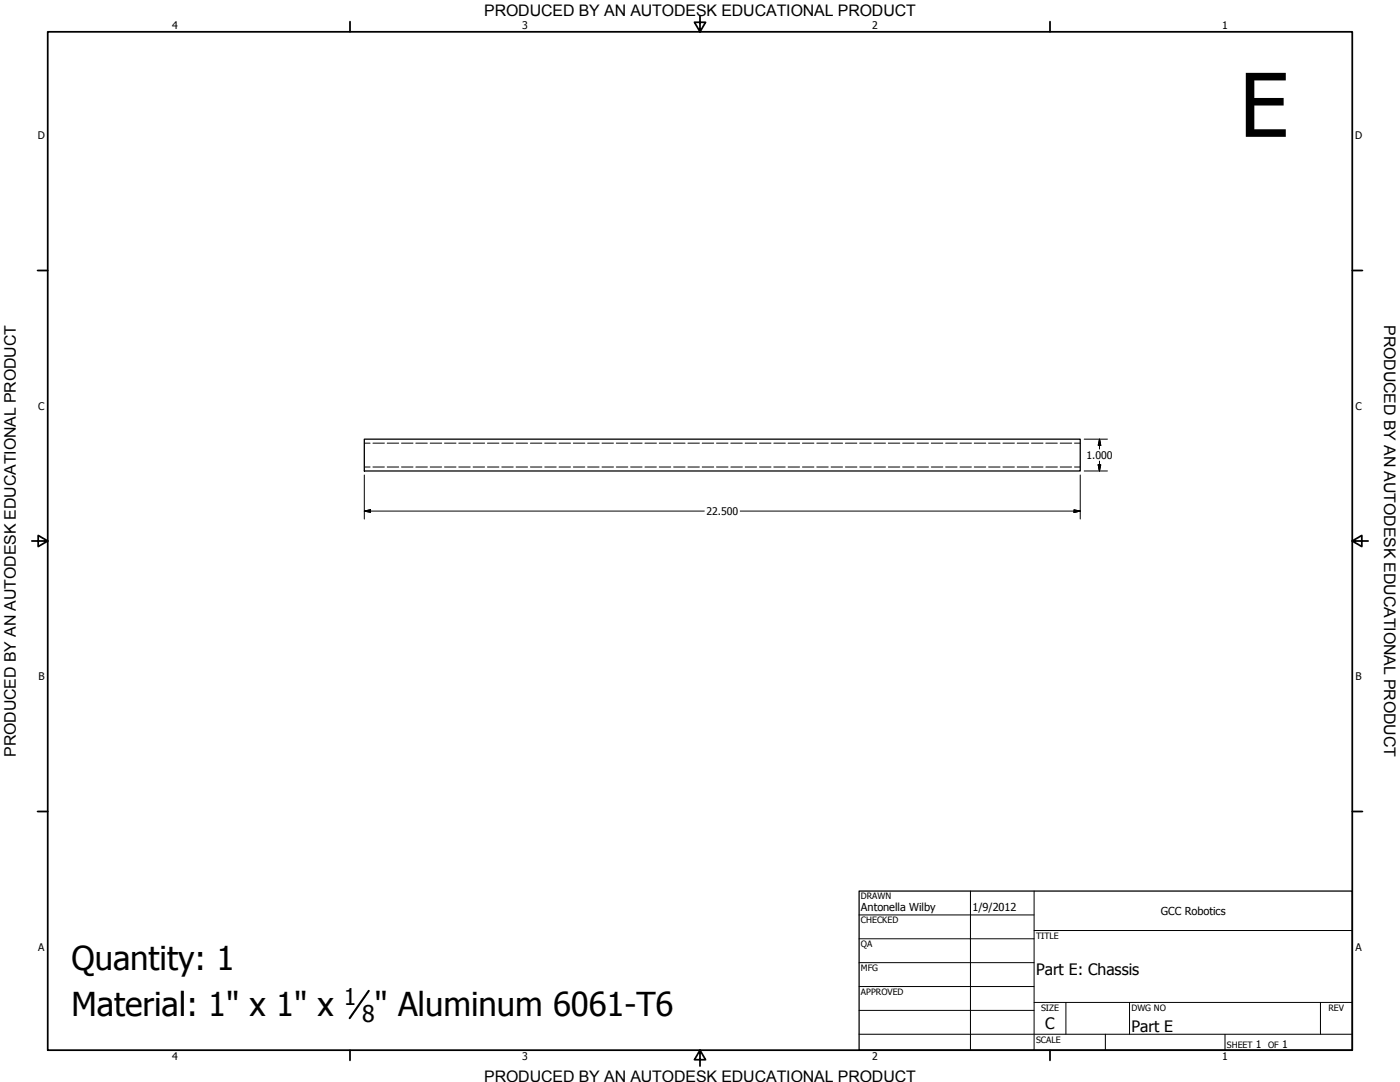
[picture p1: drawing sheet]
<svg xmlns="http://www.w3.org/2000/svg" width="559mm" height="432mm" viewBox="0 0 559 432" stroke-linecap="round" stroke-linejoin="round" font-family="sans-serif">
<!-- layer: Hidden (ANSI) -->
<g fill="none" stroke="#000" stroke-width=".4">
<path d="M145.4 176.8h2.3M148.8 176.8h4.6M154.6 176.8h4.5M160.3 176.8h4.5M166 176.8h4.6M171.7 176.8h4.6M177.4 176.8h4.6M183.1 176.8h4.6M188.8 176.8h4.6M194.6 176.8h4.5M200.3 176.8h4.6M206 176.8h4.6"/>
<path d="M211.7 176.8h4.6M217.4 176.8h4.6M223.1 176.8h4.6M228.9 176.8h4.5M234.6 176.8h4.5M240.3 176.8h4.6M246 176.8h4.6M251.7 176.8h4.6M257.4 176.8h4.6M263.1 176.8h4.6M268.9 176.8h4.5M274.6 176.8h4.5"/>
<path d="M280.3 176.8h4.6M286 176.8h4.6M291.7 176.8h4.6M297.4 176.8h4.6M303.1 176.8h4.6M308.9 176.8h4.5M314.6 176.8h4.6M320.3 176.8h4.6M326 176.8h4.6M331.7 176.8h4.6M337.4 176.8h4.6M343.2 176.8h4.5"/>
<path d="M348.9 176.8h4.5M354.6 176.8h4.6M360.3 176.8h4.6M366 176.8h4.6M371.7 176.8h4.6M377.4 176.8h4.6M383.2 176.8h4.5M388.9 176.8h4.5M394.6 176.8h4.6M400.3 176.8h4.6M406 176.8h4.6M411.7 176.8h4.6"/>
<path d="M417.4 176.8h4.6M423.2 176.8h4.5M428.9 176.8h2.3M145.4 186.4h2.3M148.8 186.4h4.6M154.6 186.4h4.5M160.3 186.4h4.5M166 186.4h4.6M171.7 186.4h4.6M177.4 186.4h4.6M183.1 186.4h4.6M188.8 186.4h4.6"/>
<path d="M194.6 186.4h4.5M200.3 186.4h4.6M206 186.4h4.6M211.7 186.4h4.6M217.4 186.4h4.6M223.1 186.4h4.6M228.9 186.4h4.5M234.6 186.4h4.5M240.3 186.4h4.6M246 186.4h4.6M251.7 186.4h4.6M257.4 186.4h4.6"/>
<path d="M263.1 186.4h4.6M268.9 186.4h4.5M274.6 186.4h4.5M280.3 186.4h4.6M286 186.4h4.6M291.7 186.4h4.6M297.4 186.4h4.6M303.1 186.4h4.6M308.9 186.4h4.5M314.6 186.4h4.6M320.3 186.4h4.6M326 186.4h4.6"/>
<path d="M331.7 186.4h4.6M337.4 186.4h4.6M343.2 186.4h4.5M348.9 186.4h4.5M354.6 186.4h4.6M360.3 186.4h4.6M366 186.4h4.6M371.7 186.4h4.6M377.4 186.4h4.6M383.2 186.4h4.5M388.9 186.4h4.5M394.6 186.4h4.6"/>
<path d="M400.3 186.4h4.6M406 186.4h4.6M411.7 186.4h4.6M417.4 186.4h4.6M423.2 186.4h4.5M428.9 186.4h2.3"/>
</g>
<!-- layer: Visible (ANSI) -->
<path d="M145.4 175.3h285.8v12.7h-285.8z" fill="none" stroke="#000" stroke-width=".51"/>
<!-- layer: Border (ANSI) -->
<g fill="none" stroke="#000" stroke-width=".7">
<path d="M19 12.7h520.8v406.4h-520.8zM139.7 8.6v4.1M279.4 6.3v6.4l-2.2-3.8h4.4l-2.2 3.8M419.1 8.6v4.1M15 107.9h4M539.8 107.9h4M12.7 215.9h6.3l-3.8-2.2v4.4l3.8-2.2M539.8 215.9l3.8 2.2v-4.4l-3.8 2.2h6.3M15 323.8h4M539.8 323.8h4M139.7 419.1v4.1M279.4 419.1l2.2 3.8h-4.4l2.2-3.8v6.3"/>
<path d="M419.1 419.1v4.1"/>
</g>
<!-- layer: Title (ANSI) -->
<g fill="none" stroke="#000" stroke-width=".4">
<path d="M387.3 355.6v63.5M412.7 355.6v63.5M342.9 365.1h69.8M342.9 374.6h69.8M412.7 371.3h127.1M342.9 384.2h69.8M342.9 393.7h69.8M342.9 412.7h196.9M342.9 403.2h69.8M412.7 400h127.1M425.4 400v12.7M441.2 412.7v6.4"/>
<path d="M450.8 400v12.7M488.9 412.7v6.4M527 400v12.7"/>
</g>
<path d="M342.9 355.6h196.9v63.5h-196.9z" fill="none" stroke="#000" stroke-width=".51"/>
<!-- layer: Dimension (ANSI) -->
<path d="M432.8 175.3h9.2M438.8 175.3l.6 2.4h-1.1zM438.8 175.3v3.9M145.4 189.5v17.6M431.2 189.5v17.6M432.8 188h9.2M438.3 185.5h1.1l-.6 2.5zM438.8 184v4M145.4 204l2.5-.5v1zM145.4 204h135.7M295.5 204h135.7M428.7 203.5l2.5 .5-2.5 .5z" fill="none" stroke="#000" stroke-width=".4"/>
<path d="M438.8 175.3l.6 2.4zM438.8 175.3l.6 2.4h-1.1zM438.3 185.5l.5 2.5zM438.3 185.5h1.1l-.6 2.5zM145.4 204l2.5-.5zM145.4 204l2.5-.5v1zM428.7 204.5l2.5-.5zM428.7 203.5l2.5 .5-2.5 .5z" fill="#000" stroke="#000" stroke-width=".4"/>
<!-- layer: Symbol (ANSI) -->
<path d="M147.2 395.4l-7.6 10.9" fill="none" stroke="#000" stroke-width=".83"/>
<text font-size="35.1" x="494.7" y="54.6">E</text>
<g font-size="13.1">
<text x="28.6" y="386.9">Quantity: 1</text>
<text x="28.6" y="405.6">Material: 1&quot; x 1&quot; x</text>
<text x="149.5" y="405.6">&quot; Aluminum 6061-T6</text>
</g>
<g font-size="9.2">
<text x="137.3" y="400.9">1</text>
<text x="144.5" y="407.7">8</text>
</g>
<g font-size="6.4">
<text x="552.4" y="129.8" transform="rotate(90 552.4 129.8)">PRODUCED BY AN AUTODESK EDUCATIONAL PRODUCT</text>
<text x="6.3" y="302" transform="rotate(-90 6.3 302)">PRODUCED BY AN AUTODESK EDUCATIONAL PRODUCT</text>
</g>
<g font-size="6.3">
<text x="193.3" y="6.3">PRODUCED BY AN AUTODESK EDUCATIONAL PRODUCT</text>
<text x="413.5" y="389.1">Part E: Chassis</text>
<text x="417.2" y="410.6">C</text>
<text x="451.6" y="411.9">Part E</text>
<text x="193.3" y="431.8">PRODUCED BY AN AUTODESK EDUCATIONAL PRODUCT</text>
</g>
<g font-size="4.4">
<text x="343.7" y="363.5">Antonella Wilby</text>
<text x="388.1" y="363.7">1/9/2012</text>
<text x="463.4" y="365.1">GCC Robotics</text>
</g>
<g font-size="4.2">
<text x="68.7" y="11.7">4</text>
<text x="208.4" y="11.7">3</text>
<text x="348.1" y="11.7">2</text>
<text x="487.8" y="11.7">1</text>
<text x="15.1" y="55.5">D</text>
<text x="540.9" y="55.5">D</text>
<text x="15.2" y="163.4">C</text>
<text x="541" y="163.4">C</text>
<text x="433.6" y="183.1">1.000</text>
<text x="281.9" y="205.5">22.500</text>
<text x="15.3" y="271.4">B</text>
<text x="541.1" y="271.4">B</text>
<text x="15.2" y="379.3">A</text>
<text x="541" y="379.3">A</text>
<text x="501.3" y="418.3">1</text>
<text x="511.8" y="418.3">1</text>
<text x="68.7" y="423.2">4</text>
<text x="208.4" y="423.2">3</text>
<text x="348.1" y="423.2">2</text>
<text x="487.8" y="423.2">1</text>
</g>
<g font-size="3.5">
<text x="343.7" y="358.9">DRAWN</text>
<text x="343.7" y="368.5">CHECKED</text>
<text x="413.5" y="374.6">TITLE</text>
<text x="343.7" y="378">QA</text>
<text x="343.7" y="387.5">MFG</text>
<text x="343.7" y="397.1">APPROVED</text>
<text x="415.5" y="403.4">SIZE</text>
<text x="451.6" y="403.4">DWG NO</text>
<text x="530.3" y="403.4">REV</text>
<text x="413.5" y="416.1">SCALE</text>
<text x="489.7" y="418.3">SHEET</text>
<text x="506.2" y="418.3">OF</text>
</g>
</svg>
